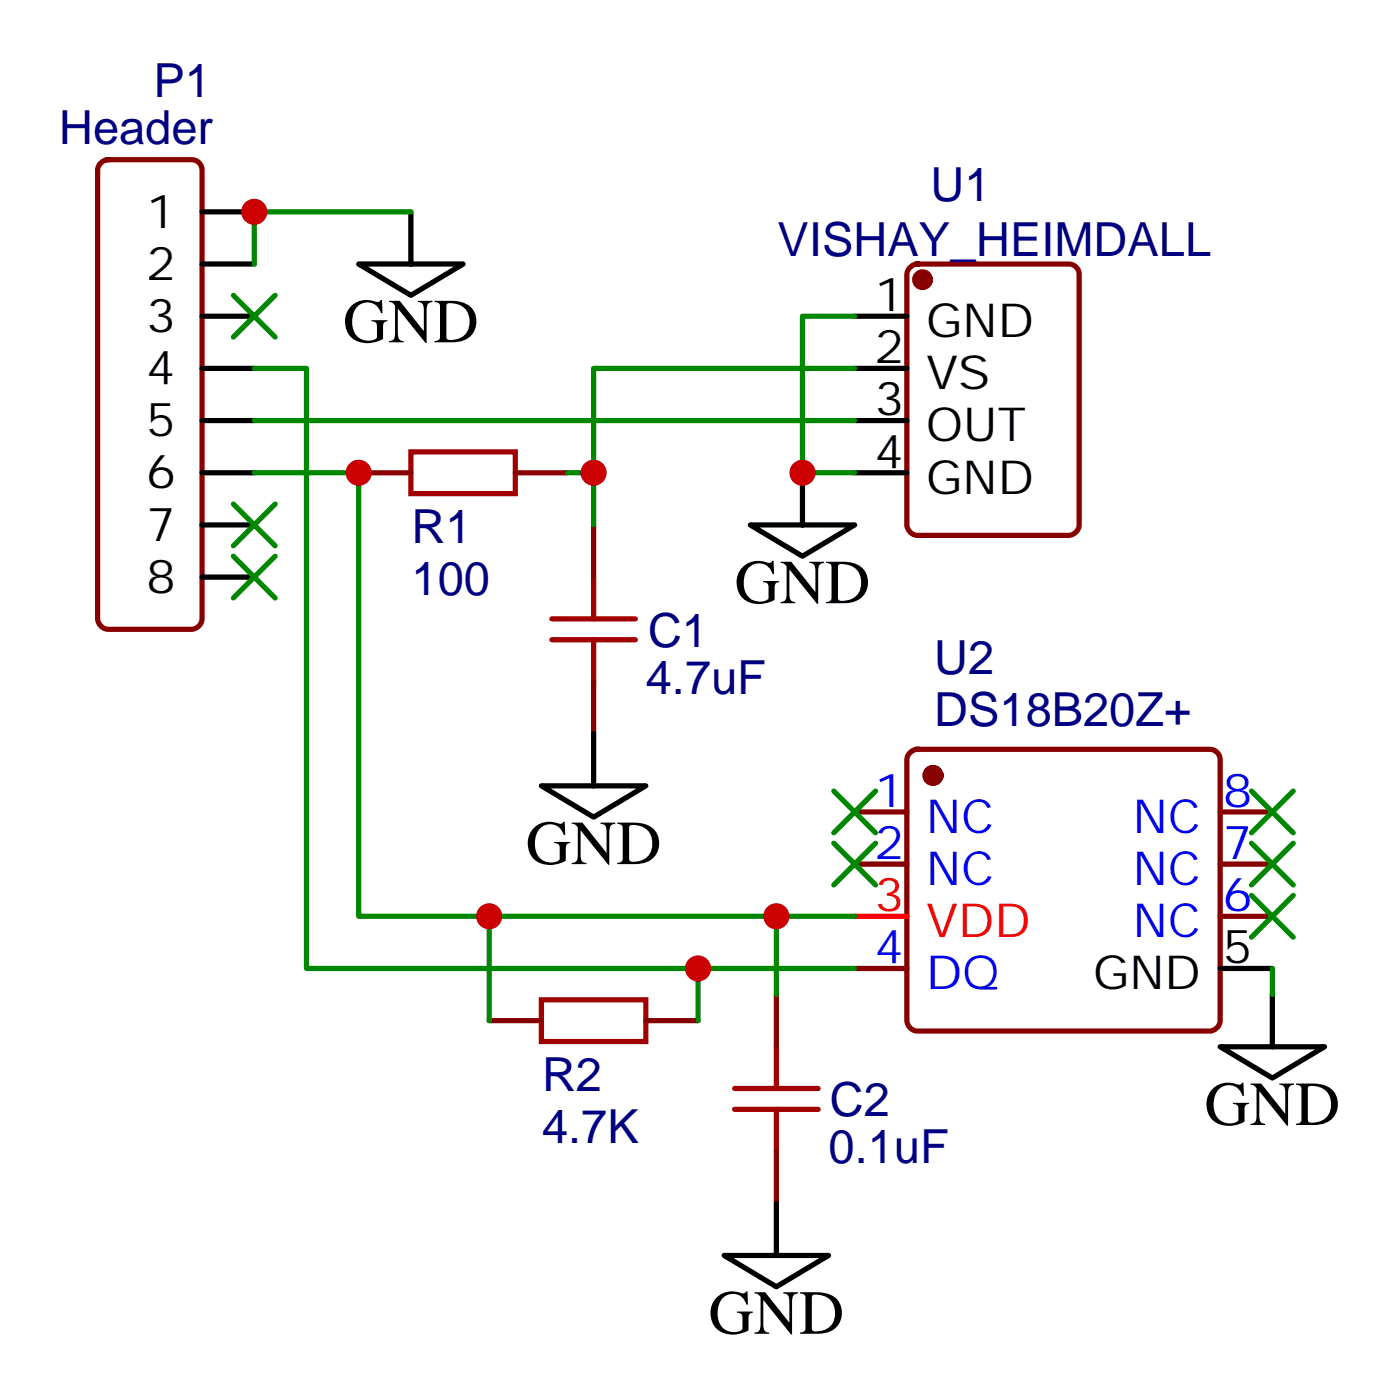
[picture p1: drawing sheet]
<svg xmlns="http://www.w3.org/2000/svg" width="94mm" height="95mm" viewBox="0 0 94 95" stroke-linecap="round" stroke-linejoin="round" font-family="sans-serif">
<g fill="none" stroke="#870000" stroke-width=".35">
<path d="M6.8 11l.5-.2h5.6a.71 .71 0 0 1 .8 .7v30.3a.76 .76 0 0 1-.8 .7h-5.6a.76 .76 0 0 1-.7-.7v-30.3zM61.5 18.1l.5-.2h10.2a.71 .71 0 0 1 .7 .7v16.9a.76 .76 0 0 1-.7 .7h-10.2a.76 .76 0 0 1-.7-.7v-16.9zM24.2 32h3.6M34.8 32h3.5M40.1 35.5v3.5M40.1 46.1v3.5M57.7 54.9h3.6M57.7 58.4h3.6M61.5 50.9l.5-.2h19.7a.71 .71 0 0 1 .7 .7v17.6a.76 .76 0 0 1-.7 .7h-19.7a.76 .76 0 0 1-.7-.7v-17.6zM82.4 54.9h3.6M82.4 58.4h3.6M33.1 69h3.5"/>
<path d="M43.6 69h3.6M52.5 67.2v3.6M52.5 77.8v3.6M57.7 65.5h3.6M82.4 61.9h3.6"/>
</g>
<g fill="#870000" stroke="#870000" stroke-width=".35">
<circle cx="62.3" cy="18.9" r=".53"/>
<circle cx="63" cy="52.4" r=".53"/>
</g>
<g fill="none" stroke="#000" stroke-width=".35">
<path d="M13.7 14.3h3.5M13.7 17.9h3.5M24.2 17.9h7.1l-3.5 2.1zM27.8 14.3v3.6M13.7 21.4h3.5M13.7 24.9h3.5M13.7 28.4h3.5M13.7 32h3.5M13.7 35.5h3.5M13.7 39h3.5M50.7 35.5h7l-3.5 2.1zM54.2 32v3.5"/>
<path d="M57.7 21.4h3.6M57.7 24.9h3.6M57.7 28.4h3.6M57.7 32h3.6M36.6 53.1h7l-3.5 2.1zM40.1 49.6v3.5M82.4 70.8h7.1l-3.5 2.1zM82.4 65.5h3.6M86 67.2v3.6M48.9 84.9h7.1l-3.5 2.1zM52.5 81.4v3.5"/>
</g>
<path d="M27.8 30.6h7v2.8h-7zM40.1 39v2.8M37.3 43.3h5.6M37.3 41.8h5.6M40.1 43.3v2.8M36.6 67.6h7v2.8h-7zM49.6 73.6h5.7M49.6 75h5.7M52.5 70.8v2.8M52.5 75v2.8" fill="none" stroke="#a10000" stroke-width=".35"/>
<path d="M57.7 61.9h3.6" fill="none" stroke="#f00" stroke-width=".35"/>
<path d="M27.8 14.3h-10.6v3.6M17.2 32h7v29.9h33.5M17.2 24.9h3.5v40.6h37M17.2 28.4h40.5M40.1 32v3.5M57.7 21.4h-3.5v10.6h3.5M57.7 24.9h-17.6v7.1h-1.8M33.1 61.9v7.1M47.2 65.5v3.5M52.5 61.9v5.3M86 65.5v1.7" fill="none" stroke="#008700" stroke-width=".35"/>
<g fill="#c00">
<circle cx="40.1" cy="32" r=".88"/>
<circle cx="54.2" cy="32" r=".88"/>
<circle cx="24.2" cy="32" r=".88"/>
<circle cx="17.2" cy="14.3" r=".88"/>
<circle cx="52.5" cy="61.9" r=".88"/>
<circle cx="47.2" cy="65.5" r=".88"/>
<circle cx="33.1" cy="61.9" r=".88"/>
</g>
<g fill="#c00" stroke="#008700" stroke-width=".35">
<path d="M15.8 20l2.8 2.8zM18.6 20l-2.8 2.8z"/>
<path d="M15.8 34.1l2.8 2.8zM18.6 34.1l-2.8 2.8z"/>
<path d="M15.8 37.6l2.8 2.8zM18.6 37.6l-2.8 2.8z"/>
<path d="M56.3 53.5l2.9 2.8zM59.2 53.5l-2.9 2.8z"/>
<path d="M56.3 57l2.9 2.8zM59.2 57l-2.9 2.8z"/>
<path d="M84.6 53.5l2.8 2.8zM87.4 53.5l-2.8 2.8z"/>
<path d="M84.6 57l2.8 2.8zM84.6 59.8l2.8-2.8z"/>
<path d="M84.6 60.5l2.8 2.9zM87.4 60.5l-2.8 2.9z"/>
</g>
<g font-size="4.2">
<text x="23.2" y="23.1">GND</text>
<text x="49.6" y="40.8">GND</text>
<text x="35.5" y="58.4">GND</text>
<text x="81.4" y="76.1">GND</text>
<text x="47.9" y="90.2">GND</text>
</g>
<g font-size="3.2" fill="#000080">
<text x="4" y="9.7">Header</text>
<text x="10.4" y="6.5">P1</text>
<text x="52.5" y="17.3">VISHAY_HEIMDALL</text>
<text x="62.9" y="13.6">U1</text>
<text x="27.8" y="36.7">R1</text>
<text x="27.8" y="40.3">100</text>
<text x="43.6" y="46.9">4.7uF</text>
<text x="43.8" y="43.7">C1</text>
<text x="63.1" y="45.5">U2</text>
<text x="63.1" y="49.1">DS18B20Z+</text>
<text x="36.6" y="73.8">R2</text>
<text x="36.6" y="77.3">4.7K</text>
<text x="56.1" y="75.4">C2</text>
<text x="56" y="78.6">0.1uF</text>
</g>
<g font-size="3.2">
<text x="9.9" y="15.4">1</text>
<text x="9.9" y="18.9">2</text>
<text x="9.9" y="22.4">3</text>
<text x="59.1" y="21">1</text>
<text x="62.6" y="22.8">GND</text>
<text x="9.9" y="26">4</text>
<text x="9.9" y="29.5">5</text>
<text x="59.1" y="24.6">2</text>
<text x="59.1" y="28.1">3</text>
<text x="62.6" y="26.3">VS</text>
<text x="62.6" y="29.8">OUT</text>
<text x="9.9" y="33">6</text>
<text x="59.1" y="31.6">4</text>
<text x="62.6" y="33.4">GND</text>
<text x="9.9" y="36.5">7</text>
<text x="9.9" y="40.1">8</text>
<text x="82.6" y="65.1">5</text>
<text x="73.9" y="66.9">GND</text>
</g>
<g font-size="3.2" fill="#00f">
<text x="59.1" y="54.5">1</text>
<text x="59.1" y="58.1">2</text>
<text x="62.6" y="56.3">NC</text>
<text x="62.6" y="59.8">NC</text>
<text x="76.5" y="59.8">NC</text>
<text x="76.5" y="56.3">NC</text>
<text x="82.6" y="58.1">7</text>
<text x="82.6" y="54.5">8</text>
<text x="59.1" y="65.1">4</text>
<text x="76.5" y="63.4">NC</text>
<text x="82.6" y="61.6">6</text>
<text x="62.6" y="66.9">DQ</text>
</g>
<g font-size="3.2" fill="#f00">
<text x="59.1" y="61.6">3</text>
<text x="62.6" y="63.4">VDD</text>
</g>
</svg>
